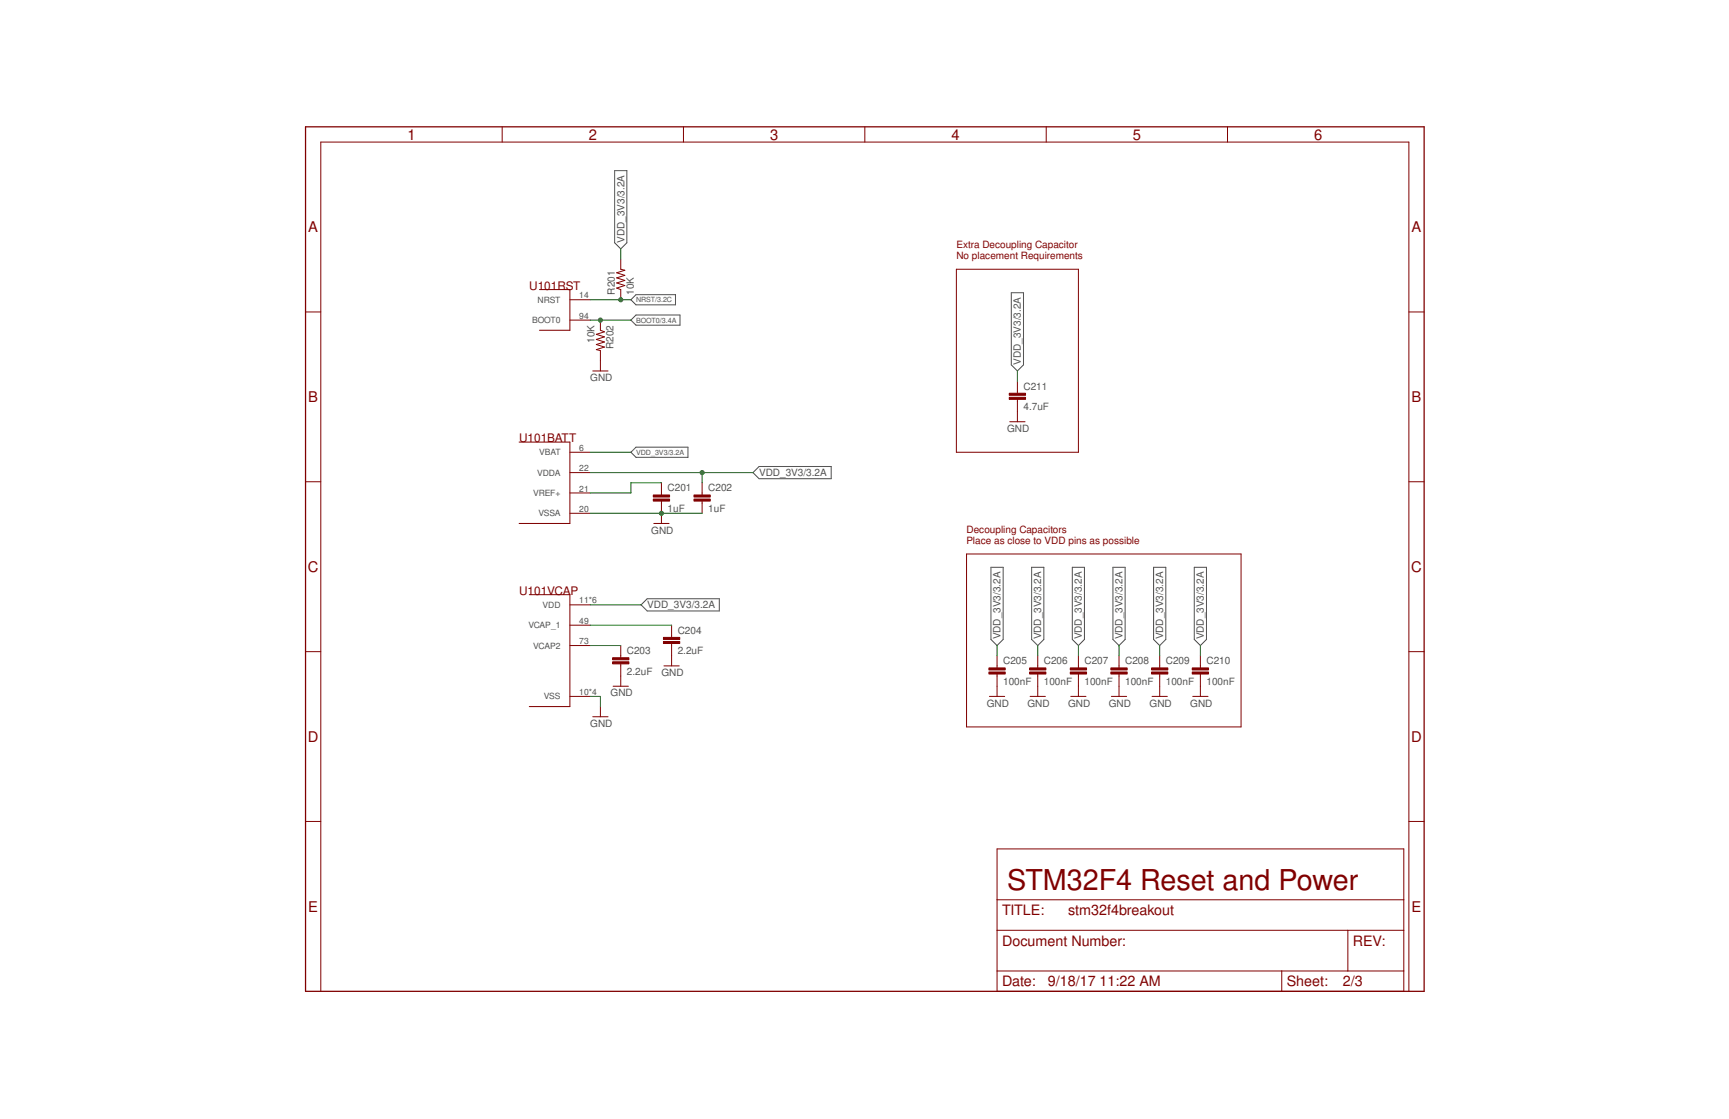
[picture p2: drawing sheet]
<svg xmlns="http://www.w3.org/2000/svg" width="432mm" height="279mm" viewBox="0 0 432 279" stroke-linecap="round" stroke-linejoin="round" font-family="sans-serif">
<g fill="none" stroke="#505050" stroke-width=".25">
<path d="M153.5 42.6h3v18l-1.5 1.5-1.5-1.5zM157.6 74.8l1.2-1.2h9.9v2.5h-9.9zM157.6 79.9l1.2-1.2h11v2.5h-11zM252.6 73.1h3v18l-1.5 1.5-1.5-1.5zM157.6 112.9l1.2-1.2h13v2.5h-13zM188 118l1.6-1.5h18v3h-18zM160.1 151l1.5-1.5h18v3h-18zM247.5 141.6h3v18.1l-1.5 1.5-1.5-1.5zM257.6 141.6h3.1v18.1l-1.5 1.5-1.6-1.5zM267.8 141.6h3v18.1l-1.5 1.5-1.5-1.5zM277.9 141.6h3.1v18.1l-1.5 1.5-1.6-1.5zM288.1 141.6h3v18.1l-1.5 1.5-1.5-1.5z"/>
<path d="M298.3 141.6h3v18.1l-1.5 1.5-1.5-1.5z"/>
</g>
<g fill="none" stroke="#800000" stroke-width=".25">
<path d="M125.4 31.7v3.8M170.7 31.7v3.8M216 31.7v3.8M261.3 31.7v3.8M306.6 31.7v3.8M76.3 77.9h3.8M134.7 72.3h7.6v10.2h-7.6M142.3 74.8h5.1M142.3 79.9h5.1M149.9 79.9v2.6l1.1 .3-2.1 .7 2.1 .6-2.1 .7 2.1 .6-2.1 .6 2.1 .7-2.1 .6 1 .2v5.1M155 64.7v2.5l1 .3-2 .6 2 .6-2 .7 2 .6-2 .7 2 .6-2 .6 1 .4v2.5M238.8 67.2h30.5v45.7h-30.5z"/>
<path d="M351.9 77.9h3.8M148 92.6h3.8M254.1 95.2v3M254.1 99.7v5.6M129.6 110.4h12.7v20.3h-12.7M142.3 112.9h5.1M142.3 118h5.1M252.2 105.3h3.8M76.3 120.3h3.8M142.3 123.1h5.1M142.3 128.2h5.1M163.3 130.7h3.8"/>
<path d="M165.2 120.5v3.1M165.2 125.1v5.6M175.3 120.5v3.1M175.3 125.1v3.1M241.4 138.3h68.5v43.2h-68.5zM351.9 120.3h3.8M132.2 148.5h10.1v27.9h-10.1M142.3 156.1h5.1M142.3 151h5.1M167.7 156.1v3.1M76.3 162.7h3.8M142.3 161.2h5.1"/>
<path d="M142.3 173.9h5.1M148 179h3.8M149.9 176.4v2.6M153.1 171.3h3.8M155 161.2v3M155 165.8v5.5M165.8 166.3h3.8M167.7 160.7v5.6M247.1 173.9h3.8M249 163.7v3.1M249 168.3v5.6M257.3 173.9h3.8"/>
<path d="M259.2 163.7v3.1M259.2 168.3v5.6M267.4 173.9h3.8M269.3 163.7v3.1M269.3 168.3v5.6M277.6 173.9h3.8M279.5 163.7v3.1M279.5 168.3v5.6M287.7 173.9h3.8M289.6 163.7v3.1M289.6 168.3v5.6M297.9 173.9h3.8"/>
<path d="M299.8 163.7v3.1M299.8 168.3v5.6M351.9 162.7h3.8M76.3 205.1h3.8M249 212h101.6v35.5h-101.6zM351.9 205.1h3.8M249 232.3h101.6M249 224.7h101.6M336.6 232.3v10.1M80.1 247.5v-212h271.8v212M249 242.4h101.6M320.1 242.4v5.1"/>
</g>
<path d="M76.3 31.7h279.4v215.8h-279.4z" fill="none" stroke="#800000" stroke-width=".32"/>
<g fill="#800000" stroke="#800000" stroke-width=".25">
<path d="M153 165.2h4.1v.6h-4.1z"/>
<path d="M153 164.2h4.1v.5h-4.1z"/>
<path d="M165.7 160.2h4.1v.5h-4.1z"/>
<path d="M165.7 159.2h4.1v.5h-4.1z"/>
<path d="M247 167.8h4v.5h-4z"/>
<path d="M247 166.8h4v.5h-4z"/>
<path d="M257.1 167.8h4.1v.5h-4.1z"/>
<path d="M257.1 166.8h4.1v.5h-4.1z"/>
<path d="M267.3 167.8h4.1v.5h-4.1z"/>
<path d="M267.3 166.8h4.1v.5h-4.1z"/>
<path d="M277.4 167.8h4.1v.5h-4.1z"/>
<path d="M277.4 166.8h4.1v.5h-4.1z"/>
<path d="M287.6 167.8h4.1v.5h-4.1z"/>
<path d="M287.6 166.8h4.1v.5h-4.1z"/>
<path d="M163.2 124.6h4v.5h-4z"/>
<path d="M163.2 123.6h4v.5h-4z"/>
<path d="M173.3 124.6h4.1v.5h-4.1z"/>
<path d="M173.3 123.6h4.1v.5h-4.1z"/>
<path d="M297.8 167.8h4v.5h-4z"/>
<path d="M297.8 166.8h4v.5h-4z"/>
<path d="M252.1 99.2h4v.5h-4z"/>
<path d="M252.1 98.2h4v.5h-4z"/>
</g>
<g fill="none" stroke="#008000" stroke-width=".25">
<path d="M147.4 74.8h10.2M147.4 79.9h10.2M155 62.1v2.6M254.1 92.6v2.6M147.4 118h40.6M147.4 112.9h10.2M175.3 118v2.5M147.4 128.2h27.9M165.2 120.5h-7.6v2.6h-10.2M147.4 151h12.7M147.4 156.1h20.3M147.4 173.9h2.5v2.5"/>
<path d="M147.4 161.2h7.6M249 161.2v2.5M259.2 161.2v2.5M269.3 161.2v2.5M279.5 161.2v2.5M289.6 161.2v2.5M299.8 161.2v2.5"/>
</g>
<g fill="#008000" stroke="#008000" stroke-width=".25">
<circle cx="165.2" cy="128.2" r=".51"/>
<circle cx="155" cy="74.8" r=".51"/>
<circle cx="175.3" cy="118" r=".51"/>
<circle cx="149.9" cy="79.9" r=".51"/>
</g>
<text font-size="7.2" fill="#800000" x="251.5" y="222.1">STM32F4 Reset and Power</text>
<g font-size="3.7" fill="#800000">
<text x="101.7" y="34.9">1</text>
<text x="147" y="34.9">2</text>
<text x="192.3" y="34.9">3</text>
<text x="237.6" y="34.9">4</text>
<text x="282.9" y="34.9">5</text>
<text x="328.2" y="34.9">6</text>
<text x="77" y="58">A</text>
<text x="352.5" y="58">A</text>
<text x="77" y="100.4">B</text>
<text x="352.5" y="100.4">B</text>
<text x="76.9" y="142.8">C</text>
<text x="352.4" y="142.8">C</text>
<text x="76.9" y="185.2">D</text>
<text x="352.4" y="185.2">D</text>
<text x="77" y="227.6">E</text>
<text x="352.5" y="227.6">E</text>
</g>
<g font-size="3.6" fill="#800000">
<text x="250.3" y="228.5">TITLE:</text>
<text x="266.8" y="228.5">stm32f4breakout</text>
<text x="250.3" y="236.1">Document Number:</text>
<text x="337.9" y="236.1">REV:</text>
<text x="250.3" y="246.3">Date:</text>
<text x="261.7" y="246.3">9/18/17</text>
<text x="274.6" y="246.3">11:22 AM</text>
<text x="321.4" y="246.3">Sheet:</text>
<text x="335.3" y="246.3">2/3</text>
</g>
<g font-size="2.9" fill="#800000">
<text x="132.2" y="72.3">U101RST</text>
<text x="129.6" y="110.4">U101BATT</text>
<text x="129.6" y="148.5">U101VCAP</text>
</g>
<g font-size="2.5" fill="#505050">
<text x="155.9" y="60.6" transform="rotate(-90 155.9 60.6)">VDD_3V3/3.2A</text>
<text x="153.5" y="73.6" transform="rotate(-90 153.5 73.6)">R201</text>
<text x="158.3" y="73.6" transform="rotate(-90 158.3 73.6)">10K</text>
<text x="148.4" y="85.6" transform="rotate(-90 148.4 85.6)">10K</text>
<text x="153.2" y="87.2" transform="rotate(-90 153.2 87.2)">R202</text>
<text x="147.4" y="95.2">GND</text>
<text x="255" y="91.1" transform="rotate(-90 255 91.1)">VDD_3V3/3.2A</text>
<text x="255.6" y="97.3">C211</text>
<text x="251.5" y="107.9">GND</text>
<text x="255.6" y="102.4">4.7uF</text>
<text x="189.6" y="118.9">VDD_3V3/3.2A</text>
<text x="166.7" y="122.7">C201</text>
<text x="176.9" y="122.7">C202</text>
<text x="166.7" y="127.8">1uF</text>
<text x="176.9" y="127.8">1uF</text>
<text x="162.7" y="133.2">GND</text>
<text x="161.6" y="151.9">VDD_3V3/3.2A</text>
<text x="169.3" y="158.3">C204</text>
<text x="249.9" y="159.7" transform="rotate(-90 249.9 159.7)">VDD_3V3/3.2A</text>
<text x="260" y="159.7" transform="rotate(-90 260 159.7)">VDD_3V3/3.2A</text>
<text x="270.2" y="159.7" transform="rotate(-90 270.2 159.7)">VDD_3V3/3.2A</text>
<text x="280.4" y="159.7" transform="rotate(-90 280.4 159.7)">VDD_3V3/3.2A</text>
<text x="290.5" y="159.7" transform="rotate(-90 290.5 159.7)">VDD_3V3/3.2A</text>
<text x="300.7" y="159.7" transform="rotate(-90 300.7 159.7)">VDD_3V3/3.2A</text>
<text x="156.6" y="163.3">C203</text>
<text x="169.3" y="163.3">2.2uF</text>
<text x="250.5" y="165.9">C205</text>
<text x="260.7" y="165.9">C206</text>
<text x="270.8" y="165.9">C207</text>
<text x="281" y="165.9">C208</text>
<text x="291.2" y="165.9">C209</text>
<text x="301.3" y="165.9">C210</text>
<text x="152.5" y="173.9">GND</text>
<text x="156.6" y="168.4">2.2uF</text>
<text x="165.2" y="168.8">GND</text>
<text x="250.5" y="171">100nF</text>
<text x="260.7" y="171">100nF</text>
<text x="270.8" y="171">100nF</text>
<text x="281" y="171">100nF</text>
<text x="291.2" y="171">100nF</text>
<text x="301.3" y="171">100nF</text>
<text x="246.5" y="176.4">GND</text>
<text x="256.6" y="176.4">GND</text>
<text x="266.8" y="176.4">GND</text>
<text x="276.9" y="176.4">GND</text>
<text x="287.1" y="176.4">GND</text>
<text x="297.2" y="176.4">GND</text>
<text x="147.4" y="181.5">GND</text>
</g>
<g font-size="2.5" fill="#800000">
<text x="238.8" y="62">Extra Decoupling Capacitor</text>
<text x="238.8" y="64.7">No placement Requirements</text>
<text x="241.4" y="133.1">Decoupling Capacitors</text>
<text x="241.4" y="135.8">Place as close to VDD pins as possible</text>
</g>
<g font-size="2.1" fill="#505050">
<text x="134.3" y="75.6">NRST</text>
<text x="144.7" y="74.5">14</text>
<text x="132.9" y="80.7">BOOT0</text>
<text x="144.7" y="79.6">94</text>
<text x="134.7" y="113.7">VBAT</text>
<text x="144.7" y="112.6">6</text>
<text x="134.1" y="118.8">VDDA</text>
<text x="144.7" y="117.7">22</text>
<text x="133.2" y="123.9">VREF+</text>
<text x="144.7" y="122.7">21</text>
<text x="134.5" y="128.9">VSSA</text>
<text x="144.7" y="127.8">20</text>
<text x="135.5" y="151.8">VDD</text>
<text x="144.7" y="155.7">49</text>
<text x="144.7" y="150.7">11*6</text>
<text x="132" y="156.9">VCAP_1</text>
<text x="133.1" y="161.9">VCAP2</text>
<text x="144.7" y="160.8">73</text>
<text x="144.7" y="173.5">10*4</text>
<text x="135.8" y="174.6">VSS</text>
</g>
<g font-size="1.8" fill="#505050">
<text x="158.8" y="75.5">NRST/3.2C</text>
<text x="158.8" y="80.6">BOOT0/3.4A</text>
<text x="158.8" y="113.6">VDD_3V3/3.2A</text>
</g>
</svg>
